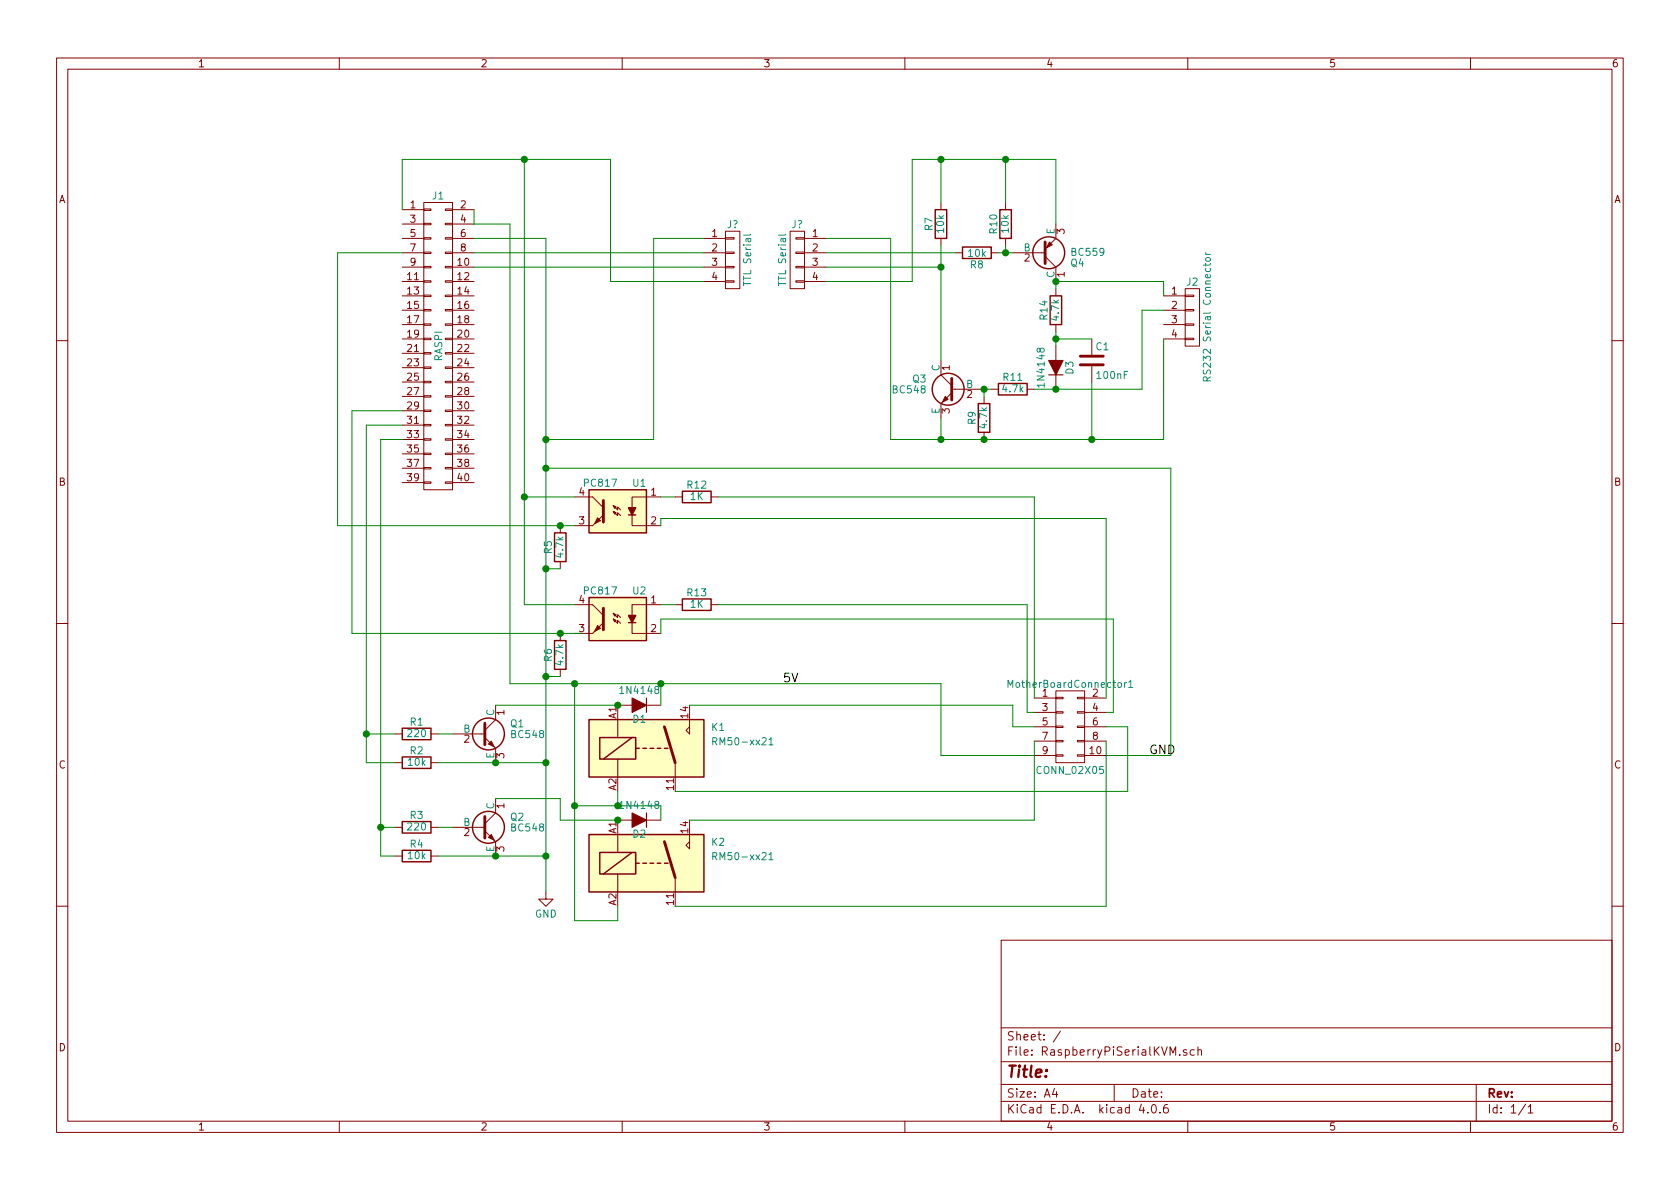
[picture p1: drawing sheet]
EESchema Schematic File Version 2
LIBS:power
LIBS:device
LIBS:transistors
LIBS:conn
LIBS:linear
LIBS:regul
LIBS:74xx
LIBS:cmos4000
LIBS:adc-dac
LIBS:memory
LIBS:xilinx
LIBS:microcontrollers
LIBS:dsp
LIBS:microchip
LIBS:analog_switches
LIBS:motorola
LIBS:texas
LIBS:intel
LIBS:audio
LIBS:interface
LIBS:digital-audio
LIBS:philips
LIBS:display
LIBS:cypress
LIBS:siliconi
LIBS:opto
LIBS:atmel
LIBS:contrib
LIBS:valves
LIBS:Relay
LIBS:RaspberryPiSerialKVM-cache
EELAYER 25 0
EELAYER END
$Descr A4 11693 8268
encoding utf-8
Sheet 1 1
Title ""
Date ""
Rev ""
Comp ""
Comment1 ""
Comment2 ""
Comment3 ""
Comment4 ""
$EndDescr
$Comp
L CONN_02X20 J1
U 1 1
P 3050 2400
F 0 "J1" H 3050 3450 50  0000 C CNN
F 1 "RASPI" V 3050 2400 50  0000 C CNN
F 2 "" H 3050 1450 50  0001 C CNN
F 3 "" H 3050 1450 50  0001 C CNN
	1    3050 2400
	1    0    0    -1  
$EndComp
$Comp
L GND #PWR1
U 1 1
P 3800 6200
F 0 "#PWR1" H 3800 5950 50  0001 C CNN
F 1 "GND" H 3800 6050 50  0000 C CNN
F 2 "" H 3800 6200 50  0001 C CNN
F 3 "" H 3800 6200 50  0001 C CNN
	1    3800 6200
	1    0    0    -1  
$EndComp
$Comp
L BC559 Q4
U 1 1
P 7250 1750
F 0 "Q4" H 7450 1825 50  0000 L CNN
F 1 "BC559" H 7450 1750 50  0000 L CNN
F 2 "TO_SOT_Packages_THT:TO-92_Molded_Narrow" H 7450 1675 50  0001 L CIN
F 3 "" H 7250 1750 50  0001 L CNN
	1    7250 1750
	1    0    0    1   
$EndComp
$Comp
L R R8
U 1 1
P 6800 1750
F 0 "R8" V 6880 1750 50  0000 C CNN
F 1 "10k" V 6800 1750 50  0000 C CNN
F 2 "" V 6730 1750 50  0001 C CNN
F 3 "" H 6800 1750 50  0001 C CNN
	1    6800 1750
	0    1    1    0   
$EndComp
$Comp
L R R10
U 1 1
P 7000 1550
F 0 "R10" V 7080 1550 50  0000 C CNN
F 1 "10k" V 7000 1550 50  0000 C CNN
F 2 "" V 6930 1550 50  0001 C CNN
F 3 "" H 7000 1550 50  0001 C CNN
	1    7000 1550
	-1   0    0    1   
$EndComp
$Comp
L R R7
U 1 1
P 6550 1550
F 0 "R7" V 6630 1550 50  0000 C CNN
F 1 "10k" V 6550 1550 50  0000 C CNN
F 2 "" V 6480 1550 50  0001 C CNN
F 3 "" H 6550 1550 50  0001 C CNN
	1    6550 1550
	-1   0    0    1   
$EndComp
$Comp
L BC548 Q3
U 1 1
P 6650 2700
F 0 "Q3" H 6850 2775 50  0000 L CNN
F 1 "BC548" H 6850 2700 50  0000 L CNN
F 2 "TO_SOT_Packages_THT:TO-92_Molded_Narrow" H 6850 2625 50  0001 L CIN
F 3 "" H 6650 2700 50  0001 L CNN
	1    6650 2700
	-1   0    0    -1  
$EndComp
$Comp
L R R9
U 1 1
P 6850 2900
F 0 "R9" V 6930 2900 50  0000 C CNN
F 1 "4.7k" V 6850 2900 50  0000 C CNN
F 2 "" V 6780 2900 50  0001 C CNN
F 3 "" H 6850 2900 50  0001 C CNN
	1    6850 2900
	-1   0    0    1   
$EndComp
$Comp
L R R14
U 1 1
P 7350 2150
F 0 "R14" V 7430 2150 50  0000 C CNN
F 1 "4.7k" V 7350 2150 50  0000 C CNN
F 2 "" V 7280 2150 50  0001 C CNN
F 3 "" H 7350 2150 50  0001 C CNN
	1    7350 2150
	-1   0    0    1   
$EndComp
$Comp
L R R11
U 1 1
P 7050 2700
F 0 "R11" V 7130 2700 50  0000 C CNN
F 1 "4.7k" V 7050 2700 50  0000 C CNN
F 2 "" V 6980 2700 50  0001 C CNN
F 3 "" H 7050 2700 50  0001 C CNN
	1    7050 2700
	0    -1   -1   0   
$EndComp
$Comp
L D_ALT D3
U 1 1
P 7350 2550
F 0 "D3" H 7350 2650 50  0000 C CNN
F 1 "1N4148" H 7350 2450 50  0000 C CNN
F 2 "" H 7350 2550 50  0001 C CNN
F 3 "" H 7350 2550 50  0001 C CNN
	1    7350 2550
	0    1    -1   0   
$EndComp
$Comp
L C C1
U 1 1
P 7600 2500
F 0 "C1" H 7625 2600 50  0000 L CNN
F 1 "100nF" H 7625 2400 50  0000 L CNN
F 2 "" H 7638 2350 50  0001 C CNN
F 3 "" H 7600 2500 50  0001 C CNN
	1    7600 2500
	1    0    0    -1  
$EndComp
$Comp
L CONN_01X04 J2
U 1 1
P 8300 2200
F 0 "J2" H 8300 2450 50  0000 C CNN
F 1 "RS232 Serial Connector" V 8400 2200 50  0000 C CNN
F 2 "" H 8300 2200 50  0001 C CNN
F 3 "" H 8300 2200 50  0001 C CNN
	1    8300 2200
	1    0    0    -1  
$EndComp
$Comp
L PC817 U1
U 1 1
P 4300 3550
F 0 "U1" H 4100 3750 50  0000 L CNN
F 1 "PC817" H 4300 3750 50  0000 L CNN
F 2 "Housings_DIP:DIP-4_W7.62mm" H 4100 3350 50  0001 L CIN
F 3 "" H 4300 3550 50  0001 L CNN
	1    4300 3550
	-1   0    0    -1  
$EndComp
$Comp
L PC817 U2
U 1 1
P 4300 4300
F 0 "U2" H 4100 4500 50  0000 L CNN
F 1 "PC817" H 4300 4500 50  0000 L CNN
F 2 "Housings_DIP:DIP-4_W7.62mm" H 4100 4100 50  0001 L CIN
F 3 "" H 4300 4300 50  0001 L CNN
	1    4300 4300
	-1   0    0    -1  
$EndComp
$Comp
L R R5
U 1 1
P 3900 3800
F 0 "R5" V 3980 3800 50  0000 C CNN
F 1 "4.7k" V 3900 3800 50  0000 C CNN
F 2 "" V 3830 3800 50  0001 C CNN
F 3 "" H 3900 3800 50  0001 C CNN
	1    3900 3800
	-1   0    0    1   
$EndComp
$Comp
L R R6
U 1 1
P 3900 4550
F 0 "R6" V 3980 4550 50  0000 C CNN
F 1 "4.7k" V 3900 4550 50  0000 C CNN
F 2 "" V 3830 4550 50  0001 C CNN
F 3 "" H 3900 4550 50  0001 C CNN
	1    3900 4550
	-1   0    0    1   
$EndComp
$Comp
L R R12
U 1 1
P 4850 3450
F 0 "R12" V 4930 3450 50  0000 C CNN
F 1 "1K" V 4850 3450 50  0000 C CNN
F 2 "" V 4780 3450 50  0001 C CNN
F 3 "" H 4850 3450 50  0001 C CNN
	1    4850 3450
	0    -1   -1   0   
$EndComp
$Comp
L R R13
U 1 1
P 4850 4200
F 0 "R13" V 4930 4200 50  0000 C CNN
F 1 "1K" V 4850 4200 50  0000 C CNN
F 2 "" V 4780 4200 50  0001 C CNN
F 3 "" H 4850 4200 50  0001 C CNN
	1    4850 4200
	0    -1   -1   0   
$EndComp
$Comp
L BC548 Q1
U 1 1
P 3350 5100
F 0 "Q1" H 3550 5175 50  0000 L CNN
F 1 "BC548" H 3550 5100 50  0000 L CNN
F 2 "TO_SOT_Packages_THT:TO-92_Molded_Narrow" H 3550 5025 50  0001 L CIN
F 3 "" H 3350 5100 50  0001 L CNN
	1    3350 5100
	1    0    0    -1  
$EndComp
$Comp
L BC548 Q2
U 1 1
P 3350 5750
F 0 "Q2" H 3550 5825 50  0000 L CNN
F 1 "BC548" H 3550 5750 50  0000 L CNN
F 2 "TO_SOT_Packages_THT:TO-92_Molded_Narrow" H 3550 5675 50  0001 L CIN
F 3 "" H 3350 5750 50  0001 L CNN
	1    3350 5750
	1    0    0    -1  
$EndComp
$Comp
L R R1
U 1 1
P 2900 5100
F 0 "R1" V 2980 5100 50  0000 C CNN
F 1 "220" V 2900 5100 50  0000 C CNN
F 2 "" V 2830 5100 50  0001 C CNN
F 3 "" H 2900 5100 50  0001 C CNN
	1    2900 5100
	0    -1   -1   0   
$EndComp
$Comp
L R R3
U 1 1
P 2900 5750
F 0 "R3" V 2980 5750 50  0000 C CNN
F 1 "220" V 2900 5750 50  0000 C CNN
F 2 "" V 2830 5750 50  0001 C CNN
F 3 "" H 2900 5750 50  0001 C CNN
	1    2900 5750
	0    -1   -1   0   
$EndComp
$Comp
L RM50-xx21 K1
U 1 1
P 4500 5200
F 0 "K1" H 4950 5350 50  0000 L CNN
F 1 "RM50-xx21" H 4950 5250 50  0000 L CNN
F 2 "Relays_THT:Relay_SPST_Finder_32.21-x300" H 5770 5170 50  0001 C CNN
F 3 "" H 4500 5200 50  0001 C CNN
	1    4500 5200
	1    0    0    -1  
$EndComp
$Comp
L RM50-xx21 K2
U 1 1
P 4500 6000
F 0 "K2" H 4950 6150 50  0000 L CNN
F 1 "RM50-xx21" H 4950 6050 50  0000 L CNN
F 2 "Relays_THT:Relay_SPST_Finder_32.21-x300" H 5770 5970 50  0001 C CNN
F 3 "" H 4500 6000 50  0001 C CNN
	1    4500 6000
	1    0    0    -1  
$EndComp
Wire Wire Line
	3300 1650 3800 1650
Wire Wire Line
	6950 1750 7050 1750
Wire Wire Line
	2800 1450 2800 1100
Wire Wire Line
	7350 1100 7350 1550
Wire Wire Line
	7000 1100 7000 1400
Connection ~ 7000 1100
Wire Wire Line
	7000 1750 7000 1700
Connection ~ 7000 1750
Wire Wire Line
	6550 1400 6550 1100
Connection ~ 6550 1100
Wire Wire Line
	6550 1700 6550 2500
Wire Wire Line
	6850 2700 6850 2750
Wire Wire Line
	6550 3050 6550 2900
Connection ~ 6550 3050
Connection ~ 6550 1850
Wire Wire Line
	6850 2700 6900 2700
Connection ~ 3800 3050
Connection ~ 6850 2700
Wire Wire Line
	7350 1950 7350 2000
Wire Wire Line
	7350 2300 7350 2400
Wire Wire Line
	7200 2700 7950 2700
Wire Wire Line
	7600 2350 7350 2350
Connection ~ 7350 2350
Wire Wire Line
	7600 3050 7600 2650
Connection ~ 6850 3050
Wire Wire Line
	7950 2700 7950 2150
Wire Wire Line
	7950 2150 8100 2150
Connection ~ 7350 2700
Wire Wire Line
	7350 1950 8100 1950
Wire Wire Line
	8100 1950 8100 2050
Connection ~ 7350 1950
Wire Wire Line
	3650 3450 4000 3450
Connection ~ 3650 1100
Wire Wire Line
	3650 4200 4000 4200
Connection ~ 3650 3450
Wire Wire Line
	2350 3650 4000 3650
Wire Wire Line
	2350 1750 2800 1750
Wire Wire Line
	2450 4400 4050 4400
Wire Wire Line
	2450 2850 2800 2850
Wire Wire Line
	3800 3950 3900 3950
Connection ~ 3800 3950
Wire Wire Line
	3800 4700 3900 4700
Connection ~ 3800 4700
Connection ~ 3900 4400
Connection ~ 3900 3650
Wire Wire Line
	4600 3450 4700 3450
Wire Wire Line
	4600 4200 4700 4200
Wire Wire Line
	5000 3450 7200 3450
Wire Wire Line
	4600 3600 7700 3600
Wire Wire Line
	4600 3600 4600 3650
Wire Wire Line
	5000 4200 7150 4200
Wire Wire Line
	4600 4300 7750 4300
Wire Wire Line
	4600 4300 4600 4400
Wire Wire Line
	2450 4400 2450 2850
Wire Wire Line
	2350 1750 2350 3650
Wire Wire Line
	3650 1100 3650 4200
Wire Wire Line
	3800 1650 3800 6200
Wire Wire Line
	3050 5100 3150 5100
Wire Wire Line
	3050 5750 3150 5750
Wire Wire Line
	3050 5950 3800 5950
Connection ~ 3800 5950
Wire Wire Line
	3050 5300 3800 5300
Connection ~ 3800 5300
Wire Wire Line
	3450 4900 4300 4900
Wire Wire Line
	4300 5700 3900 5700
Wire Wire Line
	3900 5700 3900 5550
Wire Wire Line
	3900 5550 3450 5550
Wire Wire Line
	2750 5100 2550 5100
Wire Wire Line
	2550 2950 2550 5300
Wire Wire Line
	2550 2950 2800 2950
Wire Wire Line
	2750 5750 2650 5750
Wire Wire Line
	2650 3050 2650 5950
Wire Wire Line
	2650 3050 2800 3050
Wire Wire Line
	3300 1450 3300 1550
Wire Wire Line
	3300 1550 3550 1550
Wire Wire Line
	3550 1550 3550 4750
Wire Wire Line
	3550 4750 6550 4750
Wire Wire Line
	4300 5500 4300 5600
Wire Wire Line
	4000 5600 4600 5600
Wire Wire Line
	4000 4750 4000 6400
Connection ~ 4000 4750
Wire Wire Line
	4000 6400 4300 6400
Wire Wire Line
	4300 6400 4300 6300
Connection ~ 4000 5600
Wire Wire Line
	4800 4900 7050 4900
Wire Wire Line
	4700 5500 7850 5500
Wire Wire Line
	4800 5700 7200 5700
Wire Wire Line
	4700 6300 7700 6300
$Comp
L D_ALT D1
U 1 1
P 4450 4900
F 0 "D1" H 4450 5000 50  0000 C CNN
F 1 "1N4148" H 4450 4800 50  0000 C CNN
F 2 "" H 4450 4900 50  0001 C CNN
F 3 "" H 4450 4900 50  0001 C CNN
	1    4450 4900
	-1   0    0    1   
$EndComp
$Comp
L D_ALT D2
U 1 1
P 4450 5700
F 0 "D2" H 4450 5800 50  0000 C CNN
F 1 "1N4148" H 4450 5600 50  0000 C CNN
F 2 "" H 4450 5700 50  0001 C CNN
F 3 "" H 4450 5700 50  0001 C CNN
	1    4450 5700
	-1   0    0    1   
$EndComp
Wire Wire Line
	4600 4900 4600 4750
Connection ~ 4600 4750
Wire Wire Line
	4600 5600 4600 5700
Connection ~ 4300 5600
Connection ~ 4300 5700
Connection ~ 4300 4900
$Comp
L R R2
U 1 1
P 2900 5300
F 0 "R2" V 2980 5300 50  0000 C CNN
F 1 "10k" V 2900 5300 50  0000 C CNN
F 2 "" V 2830 5300 50  0001 C CNN
F 3 "" H 2900 5300 50  0001 C CNN
	1    2900 5300
	0    -1   -1   0   
$EndComp
$Comp
L R R4
U 1 1
P 2900 5950
F 0 "R4" V 2980 5950 50  0000 C CNN
F 1 "10k" V 2900 5950 50  0000 C CNN
F 2 "" V 2830 5950 50  0001 C CNN
F 3 "" H 2900 5950 50  0001 C CNN
	1    2900 5950
	0    -1   -1   0   
$EndComp
Connection ~ 3450 5300
Connection ~ 3450 5950
Wire Wire Line
	2650 5950 2750 5950
Connection ~ 2650 5750
Wire Wire Line
	2550 5300 2750 5300
Connection ~ 2550 5100
$Comp
L CONN_02X05 MotherBoardConnector1
U 1 1
P 7450 5050
F 0 "MotherBoardConnector1" H 7450 5350 50  0000 C CNN
F 1 "CONN_02X05" H 7450 4750 50  0000 C CNN
F 2 "" H 7450 3850 50  0001 C CNN
F 3 "" H 7450 3850 50  0001 C CNN
	1    7450 5050
	1    0    0    -1  
$EndComp
Wire Wire Line
	8150 5250 7700 5250
Wire Wire Line
	6550 4750 6550 5250
Wire Wire Line
	6550 5250 7200 5250
Wire Wire Line
	7200 3450 7200 4850
Wire Wire Line
	7700 3600 7700 4850
Wire Wire Line
	7150 4200 7150 4950
Wire Wire Line
	7150 4950 7200 4950
Wire Wire Line
	7750 4300 7750 4950
Wire Wire Line
	7750 4950 7700 4950
Wire Wire Line
	7050 4900 7050 5050
Wire Wire Line
	7050 5050 7200 5050
Wire Wire Line
	7850 5500 7850 5050
Wire Wire Line
	7850 5050 7700 5050
Wire Wire Line
	7200 5700 7200 5150
Wire Wire Line
	7700 6300 7700 5150
Text Label 5450 4750 0    60   ~ 0
5V
Text Label 8000 5250 0    60   ~ 0
GND
$Comp
L CONN_01X04 J?
U 1 1
P 5100 1800
F 0 "J?" H 5100 2050 50  0000 C CNN
F 1 "TTL Serial" V 5200 1800 50  0000 C CNN
F 2 "" H 5100 1800 50  0001 C CNN
F 3 "" H 5100 1800 50  0001 C CNN
	1    5100 1800
	1    0    0    -1  
$EndComp
$Comp
L CONN_01X04 J?
U 1 1
P 5550 1800
F 0 "J?" H 5550 2050 50  0000 C CNN
F 1 "TTL Serial" V 5650 1800 50  0000 C CNN
F 2 "" H 5550 1800 50  0001 C CNN
F 3 "" H 5550 1800 50  0001 C CNN
	1    5550 1800
	-1   0    0    -1  
$EndComp
Wire Wire Line
	6650 1750 5750 1750
Wire Wire Line
	6550 1850 5750 1850
Wire Wire Line
	5750 1950 6350 1950
Wire Wire Line
	6350 1950 6350 1100
Wire Wire Line
	6350 1100 7350 1100
Wire Wire Line
	5750 1650 6200 1650
Wire Wire Line
	6200 1650 6200 3050
Wire Wire Line
	6200 3050 8100 3050
Connection ~ 7600 3050
Wire Wire Line
	8100 3050 8100 2350
Wire Wire Line
	4900 1950 4250 1950
Wire Wire Line
	4250 1950 4250 1100
Wire Wire Line
	4250 1100 2800 1100
Wire Wire Line
	4900 1650 4550 1650
Wire Wire Line
	4550 1650 4550 3050
Wire Wire Line
	4550 3050 3800 3050
Wire Wire Line
	8150 5250 8150 3250
Wire Wire Line
	8150 3250 3800 3250
Connection ~ 3800 3250
Wire Wire Line
	3300 1750 4900 1750
Wire Wire Line
	3300 1850 4900 1850
$EndSCHEMATC
